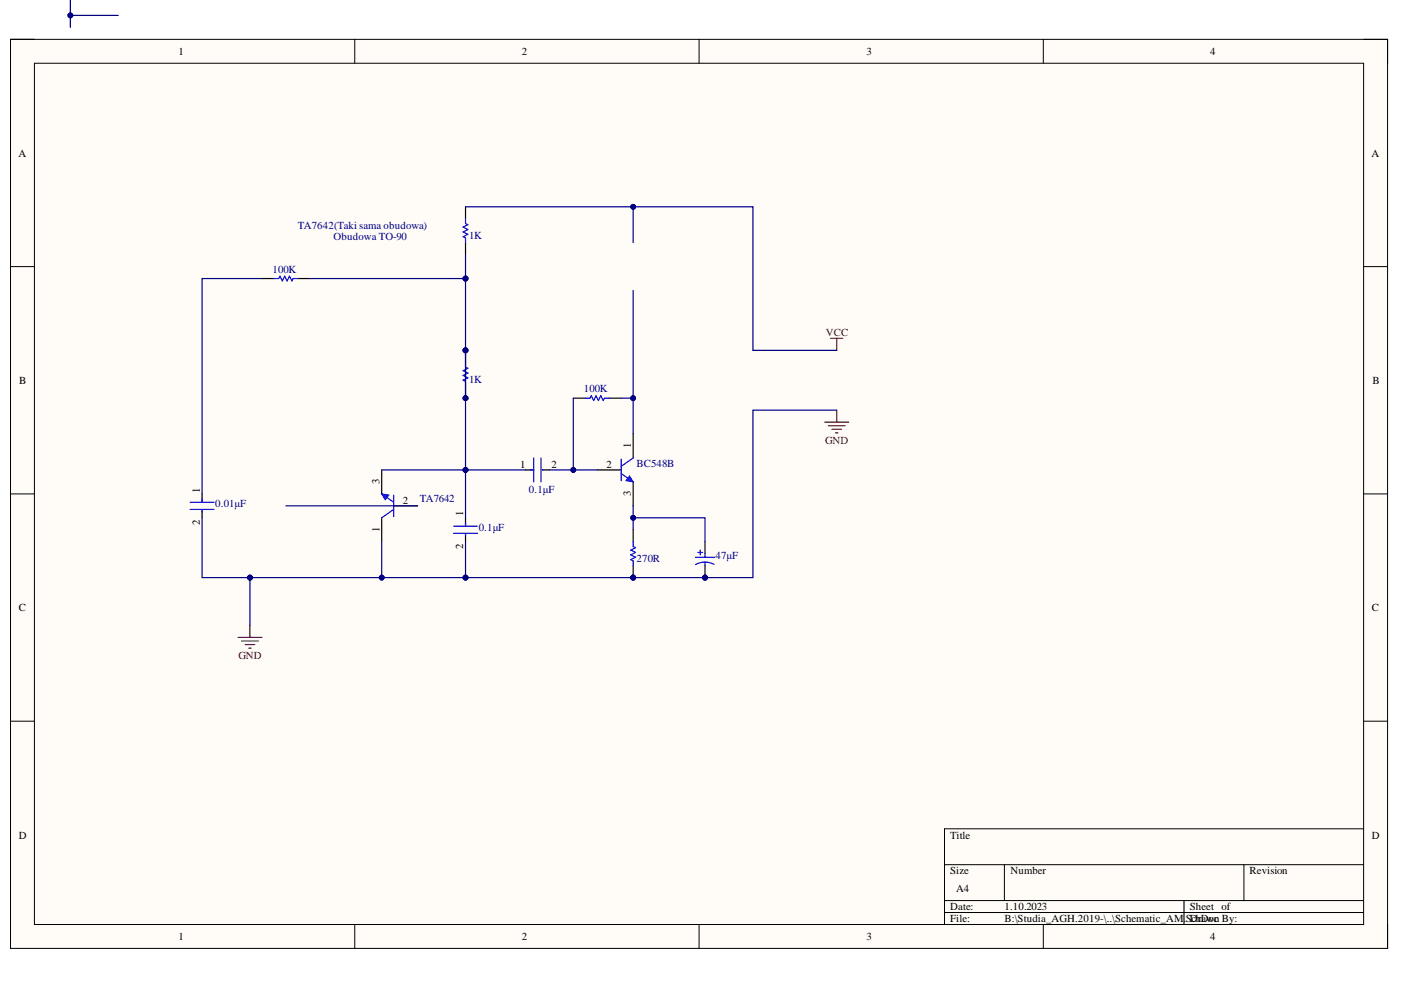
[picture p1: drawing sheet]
<svg xmlns="http://www.w3.org/2000/svg" width="297mm" height="210mm" viewBox="0 0 297 210" stroke-linecap="round" stroke-linejoin="round" font-family="sans-serif">
<path d="M2.2 8.3h292v192.8h-292z" fill-rule="evenodd" fill="#fffcf8"/>
<path d="M2.2 8.3h292v192.8h-292z" fill="none" stroke="#000" stroke-width=".21"/>
<path d="M7.3 13.4h281.8v182.6h-281.8z" fill-rule="evenodd" fill="#fffcf8"/>
<g fill="none" stroke="#000" stroke-width=".21">
<path d="M2.2 8.3h5.1M7.3 13.4h281.8v182.6h-281.8zM75.2 8.3v5.1M148.2 8.3v5.1M221.2 8.3v5.1M289.1 8.3h5.1v5.1M2.2 56.5h5.1M289.1 56.5h5.1M2.2 104.7h5.1M289.1 104.7h5.1M2.2 152.9h5.1M289.1 152.9h5.1"/>
<path d="M289.1 175.7h-88.8v20.3M75.2 196v5.1M148.2 196v5.1M200.3 183.3h88.8M200.3 190.9h88.8M200.3 193.5h88.8M212.9 183.3v7.6M221.2 196v5.1M251 190.9v5.1M263.7 183.3v7.6M294.2 196v5.1"/>
</g>
<path d="M80.9 99.6v5.1M80.9 109.8v5.1M83.5 107.2h5" fill="none" stroke="#000" stroke-width=".25"/>
<path d="M80.9 104.7l2.6 1.8M83.5 108l-2.6 1.8M83.5 105v4.5" fill="none" stroke="#00f" stroke-width=".25"/>
<path d="M80.9 104.7l1.5 .3-.7 1z" fill="#00f"/>
<path d="M80.9 104.7l1.5 .3-.7 1z" fill="none" stroke="#00f" stroke-width=".21"/>
<path d="M126.6 99.6h5.1M134.2 92v5.1M134.2 102.2v5" fill="none" stroke="#000" stroke-width=".25"/>
<path d="M131.7 97.4v4.5M134.2 97.1l-2.5 1.8M131.7 100.4l2.5 1.8" fill="none" stroke="#00f" stroke-width=".25"/>
<path d="M133.5 100.9l.7 1.3-1.5-.3z" fill="#00f"/>
<path d="M133.5 100.9l.7 1.3-1.5-.3z" fill="none" stroke="#00f" stroke-width=".21"/>
<g fill="none" stroke="#00f" stroke-width=".25">
<path d="M58.1 59.1h1l.2-.5 .6 1 .5-1 .5 1 .5-1 .5 1 .2-.5h1.1M98.7 46.4v1l.5 .2-1 .6 1 .5-1 .5 1 .5-1 .5 .5 .2v1.1M98.7 76.8v1l.5 .3-1 .5 1 .5-1 .5 1 .5-1 .5M112.4 99.6h.8M113.2 97.1v5.1M114.7 97.1v5.1M114.9 99.6h.3M124.1 84.4h1l.3-.5 .5 1 .5-1 .5 1 .5-1 .5 1 .2-.5h1.1M40.3 106.5h5.1M40.3 108h5.1M42.8 105.7v.8M42.8 108.3v.2"/>
<path d="M96.2 111.6h5M96.2 113.1h5M98.7 110.8v.8M98.7 113.3v.3M134.2 114.9v1l.5 .2-1 .5 1 .5-1 .5 1 .6-1 .5M147.4 118.2h4.1M148 117.1h1M148.5 116.6v1M149.5 117.4v.8M151.4 119.6a4.1 4.1 0 0 0-3.9 .1"/>
</g>
<g fill="none" stroke="#000" stroke-width=".25">
<path d="M55.5 59.1h2.6M63.2 59.1h2.5M98.7 43.8v2.6M98.7 51.5v2.5M111.4 99.6h1.8M114.9 99.6h1.6M121.5 84.4h2.6M129.2 84.4h2.5M42.8 104.7v1.8M42.8 108.3v1.5M98.7 109.8v1.8M98.7 113.3v1.6"/>
<path d="M134.2 112.3v2.6M149.5 114.9v2.5"/>
</g>
<path d="M176.1 71.7h2.6M177.4 71.7v2.6M174.9 89.5h5M175.6 90.3h3.6M176.4 91h2M177.1 91.8h.6M177.4 87v2.5M50.5 135.1h5M51.2 135.9h3.6M52 136.7h2M52.7 137.4h.6M53 132.6v2.5" fill="none" stroke="#800000" stroke-width=".25"/>
<path d="M14.9 3.3h10.2" fill="none" stroke="#000080" stroke-width=".25"/>
<circle cx="14.9" cy="3.3" r=".51" fill="#000080"/>
<circle cx="14.9" cy="3.3" r=".51" fill="none" stroke="#000080" stroke-width=".21"/>
<path d="M14.9 0v5.8" fill="none" stroke="#000080" stroke-width=".25"/>
<circle cx="14.9" cy="3.3" r=".51" fill="#000080"/>
<circle cx="14.9" cy="3.3" r=".51" fill="none" stroke="#000080" stroke-width=".21"/>
<path d="M55.5 59.1h-12.7v45.6M53 122.5v10.1" fill="none" stroke="#000080" stroke-width=".25"/>
<circle cx="53" cy="122.5" r=".51" fill="#000080"/>
<circle cx="53" cy="122.5" r=".51" fill="none" stroke="#000080" stroke-width=".21"/>
<path d="M65.7 59.1h33" fill="none" stroke="#000080" stroke-width=".25"/>
<circle cx="98.7" cy="59.1" r=".51" fill="#000080"/>
<circle cx="98.7" cy="59.1" r=".51" fill="none" stroke="#000080" stroke-width=".21"/>
<path d="M116.5 99.6h10.1" fill="none" stroke="#000080" stroke-width=".25"/>
<circle cx="121.5" cy="99.6" r=".51" fill="#000080"/>
<circle cx="121.5" cy="99.6" r=".51" fill="none" stroke="#000080" stroke-width=".21"/>
<path d="M134.2 61.6v30.4" fill="none" stroke="#000080" stroke-width=".25"/>
<circle cx="134.2" cy="84.4" r=".51" fill="#000080"/>
<circle cx="134.2" cy="84.4" r=".51" fill="none" stroke="#000080" stroke-width=".21"/>
<path d="M121.5 84.4v15.2" fill="none" stroke="#000080" stroke-width=".25"/>
<circle cx="121.5" cy="99.6" r=".51" fill="#000080"/>
<circle cx="121.5" cy="99.6" r=".51" fill="none" stroke="#000080" stroke-width=".21"/>
<path d="M131.7 84.4h2.5" fill="none" stroke="#000080" stroke-width=".25"/>
<circle cx="134.2" cy="84.4" r=".51" fill="#000080"/>
<circle cx="134.2" cy="84.4" r=".51" fill="none" stroke="#000080" stroke-width=".21"/>
<path d="M134.2 107.2v5.1" fill="none" stroke="#000080" stroke-width=".25"/>
<circle cx="134.2" cy="109.8" r=".51" fill="#000080"/>
<circle cx="134.2" cy="109.8" r=".51" fill="none" stroke="#000080" stroke-width=".21"/>
<path d="M134.2 109.8h15.3v5.1" fill="none" stroke="#000080" stroke-width=".25"/>
<circle cx="134.2" cy="109.8" r=".51" fill="#000080"/>
<circle cx="134.2" cy="109.8" r=".51" fill="none" stroke="#000080" stroke-width=".21"/>
<path d="M98.7 122.5h50.8" fill="none" stroke="#000080" stroke-width=".25"/>
<circle cx="98.7" cy="122.5" r=".51" fill="#000080"/>
<circle cx="98.7" cy="122.5" r=".51" fill="none" stroke="#000080" stroke-width=".21"/>
<path d="M42.8 109.8v12.7h10.2" fill="none" stroke="#000080" stroke-width=".25"/>
<circle cx="53" cy="122.5" r=".51" fill="#000080"/>
<circle cx="53" cy="122.5" r=".51" fill="none" stroke="#000080" stroke-width=".21"/>
<path d="M111.4 99.6h-12.7v10.2" fill="none" stroke="#000080" stroke-width=".25"/>
<circle cx="98.7" cy="99.6" r=".51" fill="#000080"/>
<circle cx="98.7" cy="99.6" r=".51" fill="none" stroke="#000080" stroke-width=".21"/>
<path d="M98.7 54v5.1" fill="none" stroke="#000080" stroke-width=".25"/>
<circle cx="98.7" cy="59.1" r=".51" fill="#000080"/>
<circle cx="98.7" cy="59.1" r=".51" fill="none" stroke="#000080" stroke-width=".21"/>
<path d="M80.9 99.6h17.8" fill="none" stroke="#000080" stroke-width=".25"/>
<circle cx="98.7" cy="99.6" r=".51" fill="#000080"/>
<circle cx="98.7" cy="99.6" r=".51" fill="none" stroke="#000080" stroke-width=".21"/>
<path d="M98.7 59.1v40.5" fill="none" stroke="#000080" stroke-width=".25"/>
<circle cx="98.7" cy="99.6" r=".51" fill="#000080"/>
<circle cx="98.7" cy="99.6" r=".51" fill="none" stroke="#000080" stroke-width=".21"/>
<circle cx="98.7" cy="59.1" r=".51" fill="#000080"/>
<circle cx="98.7" cy="59.1" r=".51" fill="none" stroke="#000080" stroke-width=".21"/>
<path d="M98.7 43.8h60.9v30.5h17.8" fill="none" stroke="#000080" stroke-width=".25"/>
<circle cx="134.2" cy="43.8" r=".51" fill="#000080"/>
<circle cx="134.2" cy="43.8" r=".51" fill="none" stroke="#000080" stroke-width=".21"/>
<path d="M134.2 43.8v7.7M177.4 87h-17.8v35.5h-10.1" fill="none" stroke="#000080" stroke-width=".25"/>
<circle cx="134.2" cy="43.8" r=".51" fill="#000080"/>
<circle cx="134.2" cy="43.8" r=".51" fill="none" stroke="#000080" stroke-width=".21"/>
<path d="M53 122.5h45.7" fill="none" stroke="#000080" stroke-width=".25"/>
<circle cx="53" cy="122.5" r=".51" fill="#000080"/>
<circle cx="53" cy="122.5" r=".51" fill="none" stroke="#000080" stroke-width=".21"/>
<circle cx="80.9" cy="122.5" r=".51" fill="#000080"/>
<circle cx="80.9" cy="122.5" r=".51" fill="none" stroke="#000080" stroke-width=".21"/>
<circle cx="98.7" cy="122.5" r=".51" fill="#000080"/>
<circle cx="98.7" cy="122.5" r=".51" fill="none" stroke="#000080" stroke-width=".21"/>
<path d="M80.9 114.9v7.6" fill="none" stroke="#000080" stroke-width=".25"/>
<circle cx="80.9" cy="122.5" r=".51" fill="#000080"/>
<circle cx="80.9" cy="122.5" r=".51" fill="none" stroke="#000080" stroke-width=".21"/>
<path d="M98.7 114.9v7.6" fill="none" stroke="#000080" stroke-width=".25"/>
<circle cx="98.7" cy="122.5" r=".51" fill="#000080"/>
<circle cx="98.7" cy="122.5" r=".51" fill="none" stroke="#000080" stroke-width=".21"/>
<path d="M60.6 107.2h27.9" fill="none" stroke="#000080" stroke-width=".25"/>
<g font-size="3.5" fill="#000080">
<text x="98.1" y="76.2">PI1K02</text>
<text x="98.1" y="83.9">PI1K01</text>
<text x="133.7" y="122">PI270R01</text>
<text x="148.9" y="122">PI47µF02</text>
</g>
<g font-size="2.3">
<text x="37.9" y="11.6">1</text>
<text x="110.6" y="11.6">2</text>
<text x="183.7" y="11.6">3</text>
<text x="256.6" y="11.6">4</text>
<text x="3.9" y="33.3">A</text>
<text x="290.8" y="33.3">A</text>
<text x="4.1" y="81.4">B</text>
<text x="291" y="81.4">B</text>
<text x="133.8" y="95.1" transform="rotate(-90 133.8 95.1)">1</text>
<text x="110.3" y="99.2">1</text>
<text x="117" y="99.2">2</text>
<text x="128.6" y="99.2">2</text>
<text x="42.3" y="104.4" transform="rotate(-90 42.3 104.4)">1</text>
<text x="80.5" y="102.7" transform="rotate(-90 80.5 102.7)">3</text>
<text x="85.4" y="106.8">2</text>
<text x="133.8" y="105.2" transform="rotate(-90 133.8 105.2)">3</text>
<text x="42.3" y="111.3" transform="rotate(-90 42.3 111.3)">2</text>
<text x="80.5" y="112.7" transform="rotate(-90 80.5 112.7)">1</text>
<text x="98.2" y="109.5" transform="rotate(-90 98.2 109.5)">1</text>
<text x="98.2" y="116.4" transform="rotate(-90 98.2 116.4)">2</text>
<text x="4" y="129.6">C</text>
<text x="290.9" y="129.6">C</text>
<text x="4" y="177.8">D</text>
<text x="201.5" y="177.8">Title</text>
<text x="290.9" y="177.8">D</text>
<text x="201.5" y="185.4">Size</text>
<text x="214.2" y="185.4">Number</text>
<text x="264.9" y="185.4">Revision</text>
<text x="202.7" y="189.2">A4</text>
<text x="201.5" y="193">Date:</text>
<text x="201.5" y="195.5">File:</text>
<text x="213" y="193">1.10.2023</text>
<text x="213" y="195.5">B:\Studia_AGH.2019-\..\Schematic_AM.</text>
<text x="251.4" y="195.5">SDrawn By:</text>
<text x="252.3" y="193">Sheet of</text>
<text x="252.6" y="195.5">chDoc</text>
<text x="37.9" y="199.3">1</text>
<text x="110.6" y="199.3">2</text>
<text x="183.7" y="199.3">3</text>
<text x="256.6" y="199.3">4</text>
</g>
<g font-size="2.3" fill="#000080">
<text x="63.1" y="48.5">TA7642(Taki sama obudowa)</text>
<text x="70.7" y="51">Obudowa TO-90</text>
<text x="99.5" y="50.7">1K</text>
<text x="57.8" y="57.8">100K</text>
<text x="99.5" y="81.1">1K</text>
<text x="123.8" y="83.1">100K</text>
<text x="135" y="98.9">BC548B</text>
<text x="45.6" y="107.5">0.01μF</text>
<text x="89" y="106.5">TA7642</text>
<text x="112.1" y="104.5">0.1μF</text>
<text x="101.5" y="112.6">0.1μF</text>
<text x="135" y="119.2">270R</text>
<text x="151.7" y="118.4">47μF</text>
</g>
<g font-size="2.3" fill="#800000">
<text x="175.1" y="71.2">VCC</text>
<text x="174.9" y="94.1">GND</text>
<text x="50.5" y="139.7">GND</text>
</g>
</svg>
